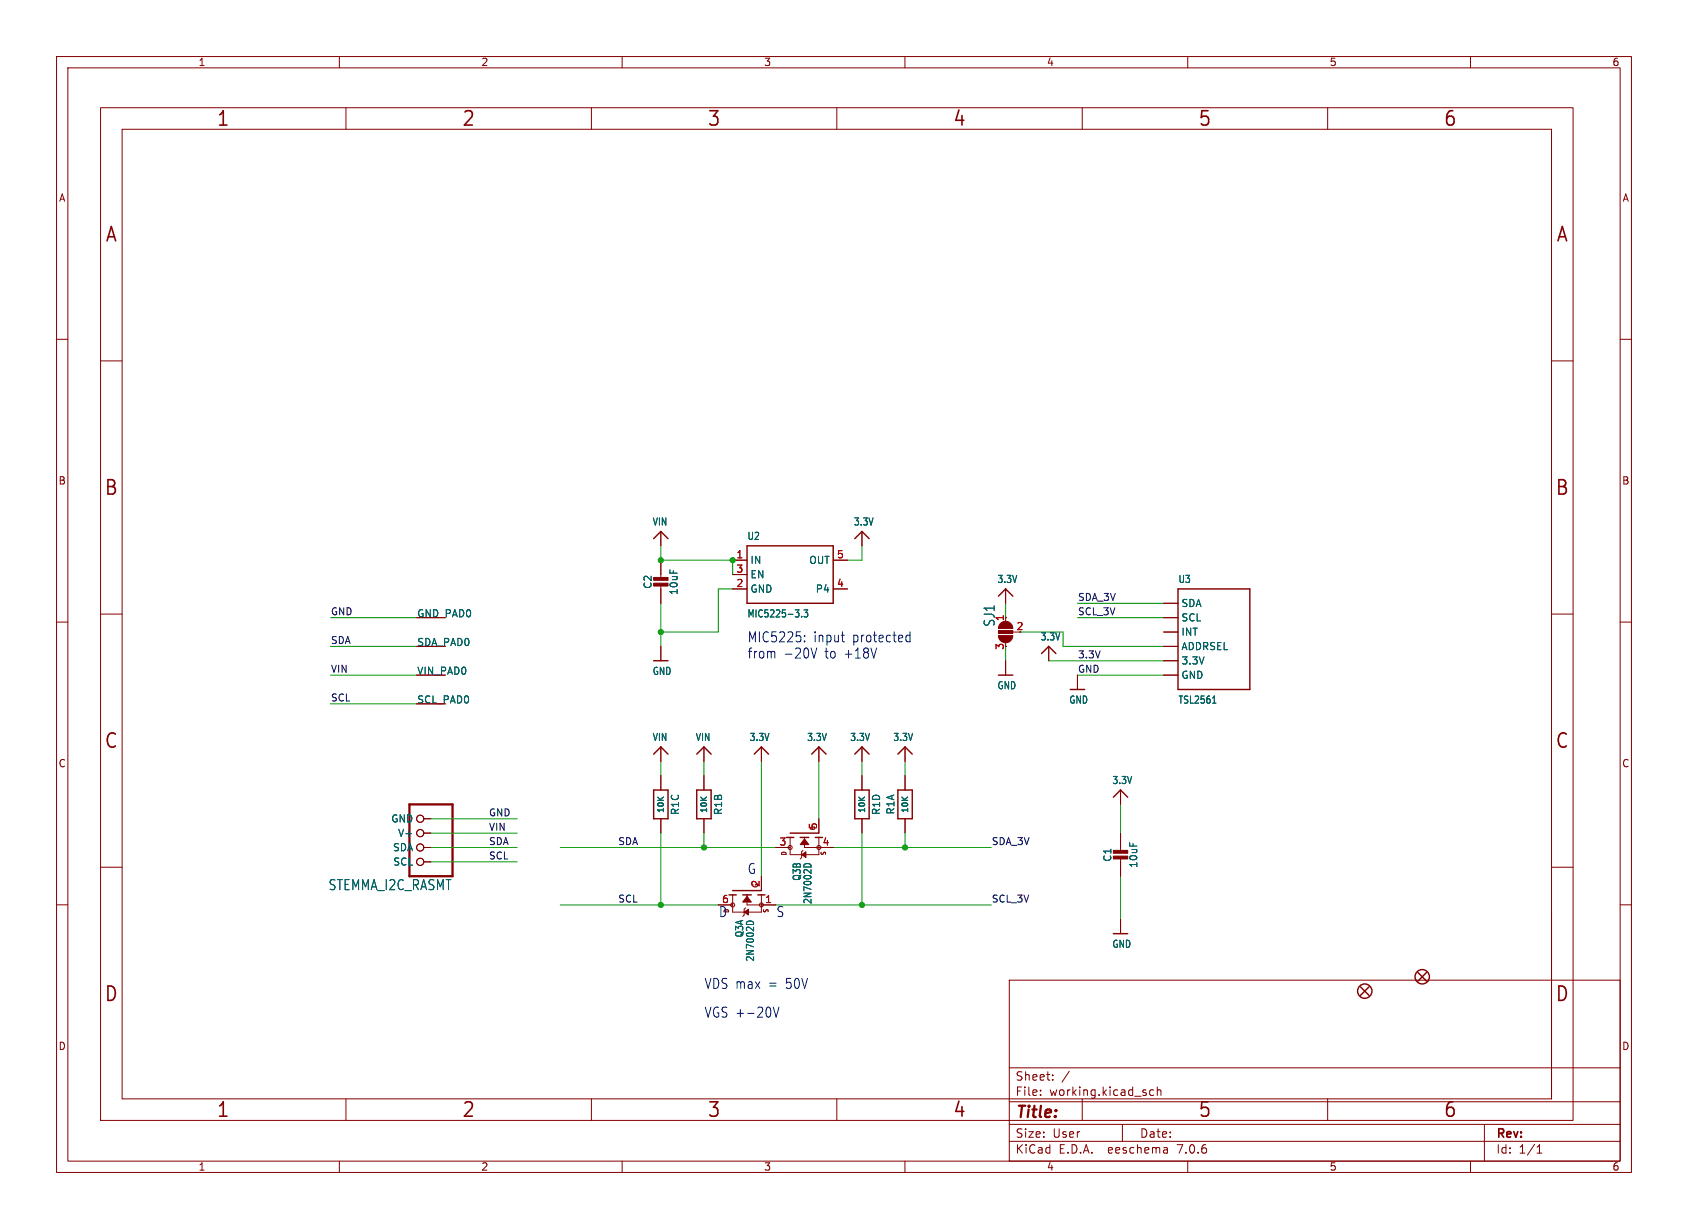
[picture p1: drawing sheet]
<svg xmlns="http://www.w3.org/2000/svg" width="298mm" height="217mm" viewBox="0 0 298 217" stroke-linecap="round" stroke-linejoin="round" font-family="sans-serif">
<g fill="none" stroke="#840000" stroke-width=".18">
<path d="M10 10h278.5v197.3h-278.5zM12 12h274.5v193.3h-274.5zM17.8 19h260.3v179.1h-260.3zM60 10v2M61.2 19v3.9M104.6 19v3.9M110 10v2M148 19v3.9M160 10v2M191.3 19v3.9M210 10v2M234.7 19v3.9"/>
<path d="M260 10v2M21.6 22.9h252.7v171.4h-252.7zM10 60h2M286.5 60h2M17.8 63.8h3.8M274.3 63.8h3.8M116.8 94v2.5M116.8 99.1v3.3M129.5 99.1h2.6M147.3 99.1h2.6M152.4 94v2.5M10 110h2"/>
<path d="M17.8 108.6h3.8M73.7 114.3h5M73.7 109.2h5M73.7 119.4h5M116.8 103.4v3.3M116.8 114.3v2.5M129.5 104.1h2.6M129.5 101.6h2.6M147.3 104.1h2.6M177.8 104.1v2.6M177.8 113.4v.9M177.8 116.8v2.6"/>
<path d="M178.2 111.8h2.1M185.4 114.3v2.5M190.5 119.4v2.5M205.7 114.3h2.6M205.7 109.2h2.6M205.7 106.7h2.6M205.7 111.8h2.6M205.7 116.8h2.6M205.7 119.4h2.6M274.3 108.6h3.8M286.5 110h2M73.7 124.5h5"/>
<path d="M116.8 132.1v2.5M116.8 137.2v2.5M124.5 132.1v2.5M124.5 137.2v2.5M134.6 132.1v2.5M144.8 132.1v2.5M152.4 132.1v2.5M152.4 137.2v2.5M160 132.1v2.5M160 137.2v2.5M198.1 139.7v2.5M10 160h2"/>
<path d="M17.8 153.4h3.8M74.9 149.9h1.3M74.9 144.8h1.3M74.9 147.3h1.3M74.9 152.4h1.3M116.8 144.8v2.5M124.5 144.8v2.5M129.5 158.2v3.1h5.1v-3.1M132.1 158.2v1.8h5.1M134.6 154.9v2.6M137.2 149.9h2.5M139.7 148.1v3h5.1v-1.2"/>
<path d="M142 150.4l-.3 .2v1l-.2 .3M142.2 148.1v1.8h5.1M144.8 144.8v2.5M152.4 144.8v2.5M160 144.8v2.5M198.1 147.3v3.3M198.1 151.6v3.3M274.3 153.4h3.8M286.5 160h2M127 160h2.5M131.8 160.5l-.2 .3v1l-.3 .3M178.4 173.3h108.1v32h-108.1z"/>
<path d="M198.1 162.6v2.5M61.2 194.3v3.8M104.6 194.3v3.8M148 194.3v3.8M178.4 198.8h108.1M178.4 194.8h108.1M178.4 188.8h108.1M184 193.6v.1M184 192.8v.1M186.1 190.9v.1M186.1 190.1v.1M189.1 189.4l-1.3 2"/>
<path d="M191.3 194.3v3.8M198.4 198.8v3M204 192.8l-.4-.1-.3 .3v.4l.1 .2h.6M204.6 192.9l.2-.2 .4 .1 .1 .9M204.6 192.2v1.5M234.7 194.3v3.8M262.5 198.8v6.5M60 205.3v2M110 205.3v2M160 205.3v2M178.4 201.8h108.1M206.3 203l.1 .9"/>
<path d="M206.4 203.8l-.1 .1M206.4 203.3h-.1M210 205.3v2M260 205.3v2M271.8 203.9h.8M271.8 202.8l.4-.4v1.5"/>
<circle cx="74.3" cy="144.8" r=".63"/>
<circle cx="74.3" cy="147.3" r=".63"/>
<circle cx="74.3" cy="149.9" r=".63"/>
<circle cx="74.3" cy="152.4" r=".63"/>
<circle cx="139.7" cy="149.9" r=".36"/>
<circle cx="144.8" cy="149.9" r=".36"/>
<circle cx="129.5" cy="160" r=".36"/>
<circle cx="134.6" cy="160" r=".36"/>
</g>
<g fill="none" stroke="#840000" stroke-width=".25">
<path d="M115.6 95.2l1.2-1.2 1.3 1.2M132.1 96.5h15.2v10.2h-15.2zM151.1 95.2l1.3-1.2 1.3 1.2M115.6 116.8h2.5M176.5 119.4h2.6M176.5 105.4l1.3-1.3 1.3 1.3M184.1 115.6l1.3-1.3 1.3 1.3M208.3 104.1h12.7v17.8h-12.7zM115.6 139.7h2.5v5.1h-2.5zM115.6 133.3l1.2-1.2 1.3 1.2M123.2 139.7h2.5v5.1h-2.5zM123.2 133.3l1.3-1.2 1.2 1.2"/>
<path d="M133.3 133.3l1.3-1.2 1.3 1.2M143.5 133.3l1.3-1.2 1.2 1.2M151.1 139.7h2.6v5.1h-2.6zM151.1 133.3l1.3-1.2 1.3 1.2M158.7 133.3l1.3-1.2 1.3 1.2M158.7 139.7h2.6v5.1h-2.6zM189.2 121.9h2.6M128.9 158.2h1.3M129.5 157.5h5.1M131.3 158.2h1.5M134 158.2h1.3M139.1 148.1h1.2"/>
<path d="M139.7 147.3h5.1M141.5 148.1h1.5M144.1 148.1h.7M196.8 141l1.3-1.3 1.3 1.3M196.8 165.1h2.6M240.5 174.5l1.6 1.5M242.1 174.5l-1.6 1.5M250.7 172l1.5 1.5M252.2 172l-1.5 1.5"/>
<circle cx="241.3" cy="175.3" r="1.27"/>
<circle cx="251.5" cy="172.7" r="1.27"/>
</g>
<g fill="#840000" stroke="#840000" stroke-width=".18">
<path d="M142.2 148.3l.8 1.1h-1.5z"/>
<path d="M141.7 151.1l.8-.5v1z"/>
<path d="M196.8 151.4h2.6v.5h-2.6z"/>
<path d="M196.8 150.4h2.6v.5h-2.6z"/>
<path d="M115.6 103.1h2.5v.5h-2.5z"/>
<path d="M115.6 102.1h2.5v.5h-2.5z"/>
<path d="M176.9 110.2a1.27 1.27 0 0 1 1.4-.2 1.27 1.27 0 0 1 .8 1.1h-2.6l.1-.4z"/>
<path d="M176.5 111.5h2.6v.5h-2.6z"/>
<path d="M176.5 112.4h2.6a1.27 1.27 0 0 1-1.3 1.3 1.27 1.27 0 0 1-1.3-1.3z"/>
<path d="M132.1 158.5l.7 1h-1.5z"/>
<path d="M131.6 161.3l.7-.5v1z"/>
</g>
<path d="M141.7 109v.1M142.1 107.8h.7l-.3 .5 .3 .1v.6l-.2 .1-.5-.1M214.4 124.3h.6M214.6 123.3l.1-.2v1.2M142.4 152.8h.8l.2 .5M132.3 162.9l.8 .1 .1 .5" fill="none" stroke="#006464" stroke-width=".18"/>
<path d="M72.4 142.2h7.6v12.7h-7.6z" fill="none" stroke="#840000" stroke-width=".41"/>
<path d="M142.3 113.3v.2M142.3 112.4v.2M143.4 114.6l.5 1.8 .5-1.8M148.7 112.3h.6M149.2 113.5h.1M160.3 112.4h.6M160.3 113.4h.6M160.9 111.7v1.8M136.7 178.1l.5 1.8 .5-1.8" fill="none" stroke="#0000c2" stroke-width=".18"/>
<g fill="none" stroke="#009600" stroke-width=".18">
<path d="M116.8 96.5v2.6h12.7v2.5M152.4 96.5v2.6h-2.5M58.4 114.3h15.3M58.4 119.4h15.3M58.4 109.2h15.3M116.8 106.7v7.6M129.5 104.1h-2.5v7.7h-10.2M177.8 106.7v2.5M177.8 114.3v2.5M180.3 111.8h7.7v2.5h17.7M185.4 116.8h20.3M190.5 119.4h15.2"/>
<path d="M190.5 109.2h15.2M190.5 106.7h15.2M58.4 124.5h15.3M116.8 134.6v2.6M124.5 134.6v2.6M134.6 134.6v20.3M144.8 134.6v10.2M152.4 134.6v2.6M160 134.6v2.6M76.2 149.9h15.2M76.2 152.4h15.2M76.2 147.3h15.2"/>
<path d="M76.2 144.8h15.2M99.1 149.9h38.1M116.8 147.3v12.7M124.5 147.3v2.6M147.3 149.9h28M152.4 147.3v12.7M160 147.3v2.6M198.1 142.2v5.1M198.1 154.9v7.7M99.1 160h27.9M137.2 160h38.1"/>
</g>
<g fill="#009600" stroke="#009600" stroke-width=".18">
<circle cx="152.4" cy="160" r=".46"/>
<circle cx="160" cy="149.9" r=".46"/>
<circle cx="129.5" cy="99.1" r=".46"/>
<circle cx="124.5" cy="149.9" r=".46"/>
<circle cx="116.8" cy="160" r=".46"/>
<circle cx="116.8" cy="111.8" r=".46"/>
<circle cx="116.8" cy="99.1" r=".46"/>
</g>
<g font-size="3.5" fill="#840000">
<text x="38.2" y="22.7">1</text>
<text x="81.6" y="22.7">2</text>
<text x="125" y="22.7">3</text>
<text x="168.4" y="22.7">4</text>
<text x="211.8" y="22.7">5</text>
<text x="255.1" y="22.7">6</text>
<text x="18.5" y="43.1">A</text>
<text x="275" y="43.1">A</text>
<text x="18.3" y="87.9">B</text>
<text x="274.9" y="87.9">B</text>
<text x="18.3" y="132.7">C</text>
<text x="274.9" y="132.7">C</text>
<text x="18.3" y="177.4">D</text>
<text x="274.9" y="177.4">D</text>
<text x="38.2" y="197.9">1</text>
<text x="81.6" y="197.9">2</text>
<text x="125" y="197.9">3</text>
<text x="168.4" y="197.9">4</text>
<text x="211.8" y="197.9">5</text>
<text x="255.1" y="197.9">6</text>
</g>
<text font-size="2.8" fill="#840000" x="179.4" y="198.2">Title:</text>
<g font-size="2.5" fill="#0000c2">
<text x="132.1" y="113.7">MIC5225:</text>
<text x="143.8" y="113.7">input</text>
<text x="150.8" y="113.7">protected</text>
<text x="132.1" y="116.6">from</text>
<text x="138.6" y="116.6">-20V</text>
<text x="145.9" y="116.6">to</text>
<text x="149.5" y="116.6">+18V</text>
<text x="132.1" y="154.7">G</text>
<text x="127" y="162.3">D</text>
<text x="137.2" y="162.3">S</text>
<text x="124.5" y="175">VDS max</text>
<text x="135.9" y="175">=</text>
<text x="139.1" y="175">50V</text>
<text x="124.5" y="180.1">VGS +-20V</text>
</g>
<g font-size="2.5" fill="#006464">
<text x="176.1" y="110.9" transform="rotate(-90 176.1 110.9)">SJ1</text>
<text x="58" y="157.6">STEMMA_I2C_RASMT</text>
</g>
<g font-size="2.1" fill="#840000">
<text x="179.4" y="191.3">Sheet:</text>
<text x="179.4" y="194">File:</text>
<text x="185.5" y="194">working.kicad_sch</text>
<text x="179.4" y="201.4">Size:</text>
<text x="186.1" y="201.4">User</text>
<text x="201.4" y="201.4">Date:</text>
<text x="264.4" y="201.6">Rev:</text>
<text x="179.4" y="204.2">KiCad</text>
<text x="187.2" y="204.2">E.D.A.</text>
<text x="196.1" y="204.2">eeschema</text>
<text x="208.4" y="204.2">7.0.6</text>
<text x="264.4" y="204.2">Id:</text>
<text x="268.5" y="204.2">1/1</text>
</g>
<g font-size="1.8" fill="#840000">
<text x="35" y="11.9">1</text>
<text x="85" y="11.9">2</text>
<text x="135" y="11.9">3</text>
<text x="185" y="11.9">4</text>
<text x="235" y="11.9">5</text>
<text x="285" y="11.9">6</text>
<text x="10.3" y="35.9">A</text>
<text x="286.8" y="35.9">A</text>
<text x="10.3" y="85.9">B</text>
<text x="286.7" y="85.9">B</text>
<text x="10.3" y="135.9">C</text>
<text x="286.7" y="135.9">C</text>
<text x="10.3" y="185.9">D</text>
<text x="286.7" y="185.9">D</text>
<text x="35" y="207.2">1</text>
<text x="85" y="207.2">2</text>
<text x="135" y="207.2">3</text>
<text x="185" y="207.2">4</text>
<text x="235" y="207.2">5</text>
<text x="285" y="207.2">6</text>
</g>
<g font-size="1.8" fill="#006464">
<text x="115.3" y="93.1">VIN</text>
<text x="132.1" y="95.7">U2</text>
<text x="150.8" y="93.1">3.3V</text>
<text x="132.6" y="99.9">IN</text>
<text x="143" y="99.9">OUT</text>
<text x="115.4" y="104.2" transform="rotate(-90 115.4 104.2)">C2</text>
<text x="120" y="105.3" transform="rotate(-90 120 105.3)">10uF</text>
<text x="132.6" y="105">GND</text>
<text x="132.6" y="102.5">EN</text>
<text x="144.1" y="105">P4</text>
<text x="176.2" y="103.3">3.3V</text>
<text x="208.3" y="103.3">U3</text>
<text x="208.8" y="107.5">SDA</text>
<text x="73.7" y="109.4">GND_PAD0</text>
<text x="132.1" y="109.4">MIC5225-3.3</text>
<text x="183.9" y="113.5">3.3V</text>
<text x="208.8" y="110.1">SCL</text>
<text x="208.8" y="112.6">INT</text>
<text x="73.7" y="114.4">SDA_PAD0</text>
<text x="73.7" y="119.5">VIN_PAD0</text>
<text x="115.3" y="119.5">GND</text>
<text x="208.8" y="115.2">ADDRSEL</text>
<text x="208.8" y="117.7">3.3V</text>
<text x="73.7" y="124.6">SCL_PAD0</text>
<text x="176.2" y="122.1">GND</text>
<text x="188.9" y="124.6">GND</text>
<text x="208.3" y="124.6">TSL2561</text>
<text x="208.8" y="120.2">GND</text>
<text x="115.3" y="131.2">VIN</text>
<text x="122.9" y="131.2">VIN</text>
<text x="132.4" y="131.2">3.3V</text>
<text x="142.6" y="131.2">3.3V</text>
<text x="150.2" y="131.2">3.3V</text>
<text x="157.8" y="131.2">3.3V</text>
<text x="196.6" y="138.9">3.3V</text>
<text x="69.1" y="145.6">GND</text>
<text x="70.3" y="148.2">V+</text>
<text x="120.2" y="144.2" transform="rotate(-90 120.2 144.2)">R1C</text>
<text x="127.9" y="144.2" transform="rotate(-90 127.9 144.2)">R1B</text>
<text x="155.8" y="144.2" transform="rotate(-90 155.8 144.2)">R1D</text>
<text x="158.3" y="144.1" transform="rotate(-90 158.3 144.1)">R1A</text>
<text x="69.4" y="150.7">SDA</text>
<text x="69.4" y="153.3">SCL</text>
<text x="141.8" y="155.9" transform="rotate(-90 141.8 155.9)">Q3B</text>
<text x="196.7" y="152.5" transform="rotate(-90 196.7 152.5)">C1</text>
<text x="201.3" y="153.6" transform="rotate(-90 201.3 153.6)">10uF</text>
<text x="143.7" y="160" transform="rotate(-90 143.7 160)">2N7002D</text>
<text x="131.6" y="165.9" transform="rotate(-90 131.6 165.9)">Q3A</text>
<text x="196.6" y="167.8">GND</text>
<text x="133.5" y="170.1" transform="rotate(-90 133.5 170.1)">2N7002D</text>
</g>
<g font-size="1.8" fill="#a90000">
<text x="130.1" y="98.8">1</text>
<text x="130.1" y="101.3">3</text>
<text x="147.9" y="98.8">5</text>
<text x="130.1" y="103.9">2</text>
<text x="147.9" y="103.9">4</text>
<text x="177.5" y="109.9" transform="rotate(-90 177.5 109.9)">1</text>
<text x="179.6" y="111.5">2</text>
<text x="177.5" y="115" transform="rotate(-90 177.5 115)">3</text>
<text x="137.7" y="149.6">3</text>
<text x="144.5" y="146.8" transform="rotate(-90 144.5 146.8)">5</text>
<text x="145.3" y="149.6">4</text>
<text x="127.6" y="159.8">6</text>
<text x="134.4" y="156.9" transform="rotate(-90 134.4 156.9)">2</text>
<text x="135.2" y="159.8">1</text>
</g>
<g font-size="1.7" fill="#0f0f0f">
<text x="190.5" y="106.3">SDA_3V</text>
<text x="58.4" y="108.9">GND</text>
<text x="58.4" y="114">SDA</text>
<text x="190.5" y="108.9">SCL_3V</text>
<text x="58.4" y="119">VIN</text>
<text x="190.5" y="119">GND</text>
<text x="190.5" y="116.5">3.3V</text>
<text x="58.4" y="124.1">SCL</text>
<text x="86.4" y="147">VIN</text>
<text x="86.4" y="144.4">GND</text>
<text x="86.4" y="149.5">SDA</text>
<text x="109.2" y="149.5">SDA</text>
<text x="175.3" y="149.5">SDA_3V</text>
<text x="86.4" y="152.1">SCL</text>
<text x="109.2" y="159.7">SCL</text>
<text x="175.3" y="159.7">SCL_3V</text>
</g>
<g font-size="1.4" fill="#006464">
<text x="117.7" y="143.9" transform="rotate(-90 117.7 143.9)">10K</text>
<text x="125.3" y="143.9" transform="rotate(-90 125.3 143.9)">10K</text>
<text x="153.2" y="143.9" transform="rotate(-90 153.2 143.9)">10K</text>
<text x="160.8" y="143.9" transform="rotate(-90 160.8 143.9)">10K</text>
</g>
<g font-size="1.1" fill="#a90000">
<text x="144.3" y="147" transform="rotate(-90 144.3 147)">G</text>
<text x="134.2" y="157.1" transform="rotate(-90 134.2 157.1)">G</text>
</g>
<g font-size="1.1" fill="#840000">
<text x="139.3" y="151.4" transform="rotate(-90 139.3 151.4)">D</text>
<text x="146.2" y="151.4" transform="rotate(-90 146.2 151.4)">S</text>
<text x="136.1" y="161.5" transform="rotate(-90 136.1 161.5)">S</text>
</g>
<text font-size="1.1" fill="#0000c2" x="129.1" y="161.6" transform="rotate(-90 129.1 161.6)">D</text>
</svg>
